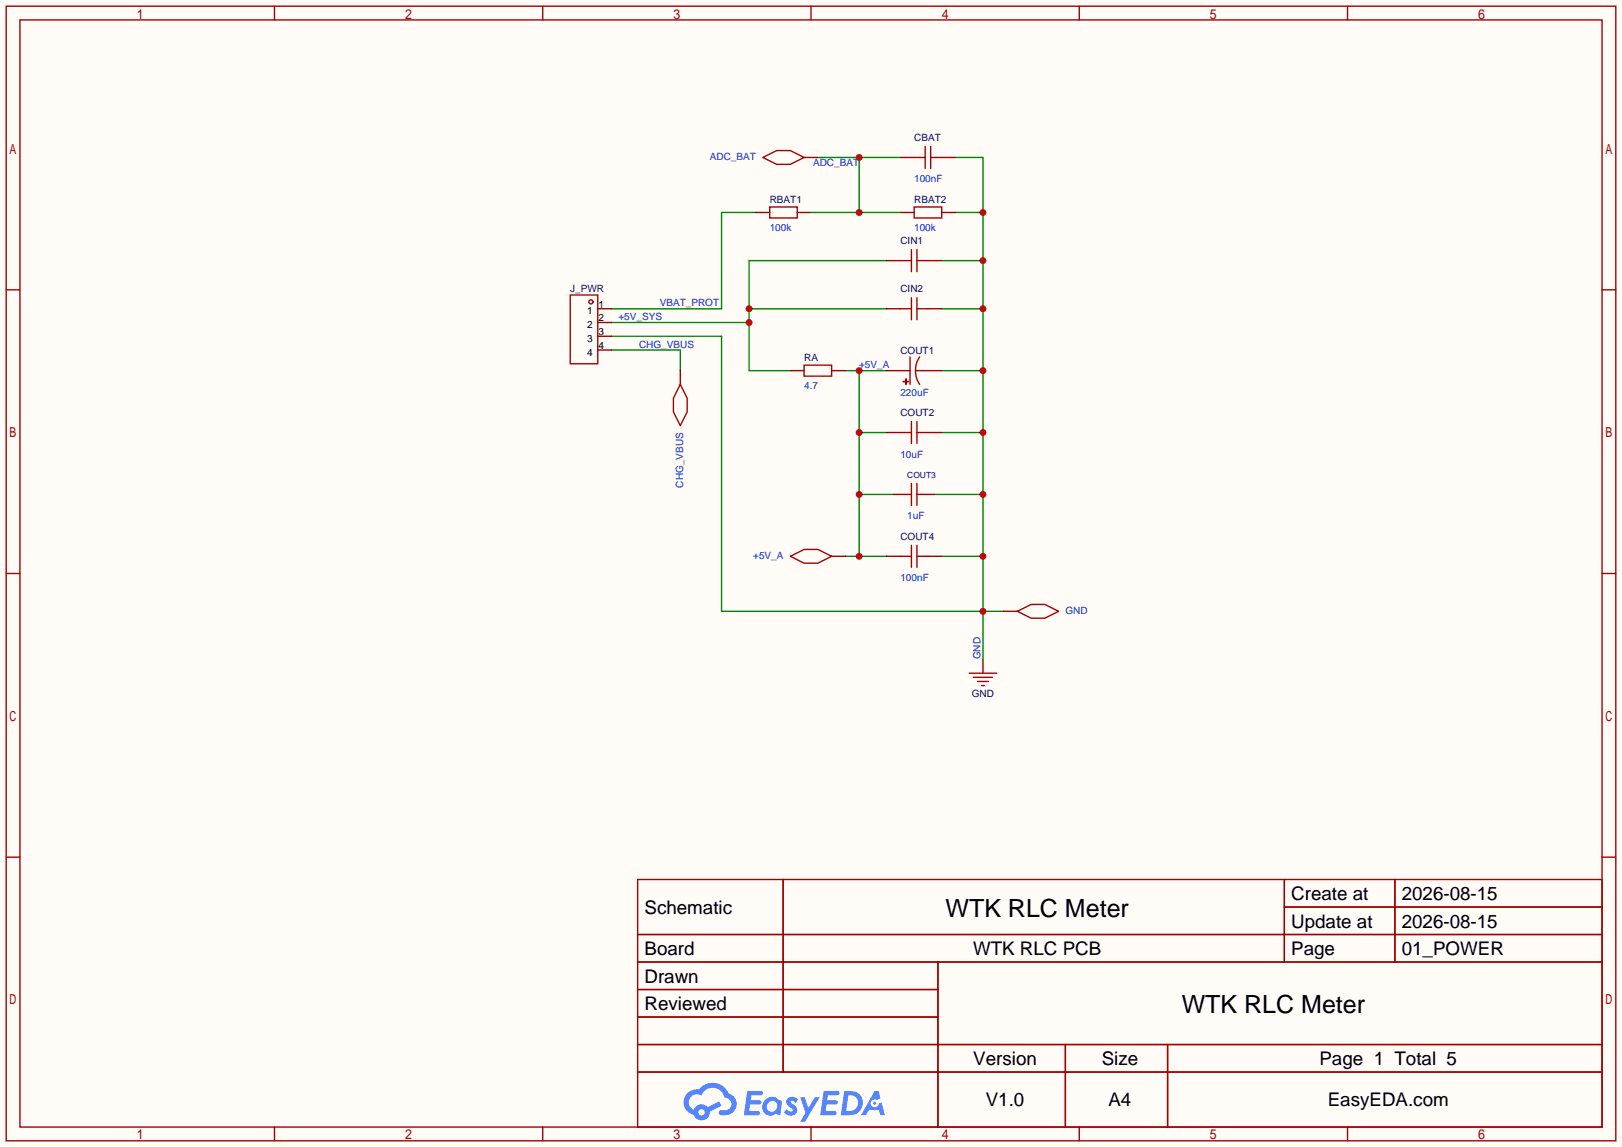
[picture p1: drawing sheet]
<svg xmlns="http://www.w3.org/2000/svg" width="299mm" height="212mm" viewBox="0 0 299 212" stroke-linecap="round" stroke-linejoin="round" font-family="sans-serif">
<path d="M0 0h299.5v211.8h-299.5z" fill="#fffcf7"/>
<g fill="none" stroke="#a10000" stroke-width=".25">
<path d="M1.1 1.1h297.2v209.6h-297.2zM3.7 3.7h292.1v204.5h-292.1zM50.7 1.1v2.6M100.2 1.1v2.6M149.7 1.1v2.6M199.3 1.1v2.6M248.8 1.1v2.6M1.1 53.5h2.6M295.8 53.5h2.5M1.1 105.9h2.6M295.8 105.9h2.5M1.1 158.3h2.6"/>
<path d="M295.8 158.3h2.5M117.7 162.4h178.1v45.8h-178.1zM117.7 172.6h178.1M117.7 177.7h178.1M144.6 162.4v35.6M173.2 177.7v30.5M237.1 162.4v15.3M237.1 167.5h58.7M257.5 162.4v15.3M117.7 182.8h55.5M117.7 192.9h178.1M117.7 187.8h55.5"/>
<path d="M117.7 198h178.1M196.7 192.9v15.3M215.6 192.9v15.3M50.7 208.2v2.5M100.2 208.2v2.5M149.7 208.2v2.5M199.3 208.2v2.5M248.8 208.2v2.5"/>
</g>
<g fill="#5487ff">
<path d="M145.5 202.8a1.3 1.3 0 0 1 1.8 .3l-.4 .6a.54 .54 0 0 0-.9-.2l.1 .2a1.58 1.58 0 0 1 1.1 1.6 1.43 1.43 0 0 1-2.5 .1l.5-.6a.64 .64 0 0 0 .5 .5 .64 .64 0 0 0 .7-.3l-.2-.2a1.6 1.6 0 0 1-1-1.6z"/>
<path d="M147.7 202.7h.9l.7 1.9 1.1-1.9h.9l-2.7 4.5h-.9l1-1.7z"/>
<path d="M138 201.5h1.6a1.31 1.31 0 0 1 1.2 .2 .4 .4 0 0 1-.3 .6h-1.8l-.1 .9h1.6a.4 .4 0 0 1 .4 .4 .4 .4 0 0 1-.4 .4h-1.7l-.2 1.2h.8a1.23 1.23 0 0 1 1.2 .2 .39 .39 0 0 1-.3 .6h-2.7z"/>
<path d="M152.1 201.5h1.6a1.32 1.32 0 0 1 1.3 .2 .39 .39 0 0 1-.4 .6h-1.7l-.2 .9h1.7a.4 .4 0 0 1 .3 .4 .4 .4 0 0 1-.4 .4h-1.7l-.2 1.2h.8a1.23 1.23 0 0 1 1.2 .2 .39 .39 0 0 1-.3 .6h-2.7z"/>
<path d="M161.5 201.5h.7l.4 1.3-.7 .4a.75 .75 0 0 0-1.1 .3 .75 .75 0 0 0 .5 1 .75 .75 0 0 0 .9-.6l.6-.3 .6 2.4h-.9l-.2-1h-1.9l-.5 1h-.9z"/>
<path d="M155.9 201.5l-.7 4.5h1.5a2.27 2.27 0 0 0 2.6-2.3 2.27 2.27 0 0 0-2.7-2.2zM156.6 202.3a1.5 1.5 0 0 1 1.8 1.5 1.5 1.5 0 0 1-1.9 1.4h-.3z"/>
<path d="M141.3 203.1a1.62 1.62 0 0 0-.4 2.1 1.62 1.62 0 0 0 2 .7l.4-.3 .3 .3 .5 .1 .3-2.5-.2-.3h-.4a1.58 1.58 0 0 0-2.5-.1zM141.9 203.6a.99 .99 0 0 1 1.6 .3 .99 .99 0 0 1-.9 1.4 .94 .94 0 0 1-1-.5 .94 .94 0 0 1 .3-1.2z"/>
<path d="M126.9 201.9a2.37 2.37 0 0 0 1.2 4 1.54 1.54 0 0 0 1.7 1 1.54 1.54 0 0 0 1.3-1.6l2.1-1.1-.5-.8-2 1.1a1.57 1.57 0 0 0-2.6 .4 1.5 1.5 0 0 1-.8-2.1 1.5 1.5 0 0 1 2.2-.5 2.23 2.23 0 0 1 2.3-1.4 2.23 2.23 0 0 1 2 1.8 1.16 1.16 0 0 1 1.2 1.1 1.16 1.16 0 0 1-1 1.3h-.7a.47 .47 0 0 0-.6 .3 .47 .47 0 0 0 .4 .6 2.23 2.23 0 0 0 2.3-.7 2.23 2.23 0 0 0 .4-2.3 2.16 2.16 0 0 0-1.3-1.1 3.2 3.2 0 0 0-5.4-.7l-1.2 .1zM129 205.4a.58 .58 0 0 1 1.1 0 .58 .58 0 0 1-1.1 0z"/>
<circle cx="161.5" cy="203.8" r=".28"/>
</g>
<path d="M139.6 39.2h-6.4v17.8h-20.3M112.9 59.6h25.4M138.3 57h25.4M163.7 48.1h-25.4v20.4h7.6" fill="none" stroke="#008700" stroke-width=".25"/>
<g fill="#c00">
<circle cx="138.3" cy="57" r=".63"/>
<circle cx="138.3" cy="59.6" r=".63"/>
</g>
<path d="M176.4 29.1h5.1v92.7M176.4 39.2h5.1M173.9 57h7.6M173.9 48.1h7.6M112.9 64.6h12.7v3.9M112.9 62.1h20.3v50.8h52.1M173.9 68.5h7.6M173.9 79.9h7.6M172.6 91.3h8.9M173.9 102.7h7.6" fill="none" stroke="#008700" stroke-width=".25"/>
<path d="M181.5 121.8v2.5" fill="none" stroke="#870000" stroke-width=".25"/>
<path d="M178.9 124.3h5.1M179.7 125.1h3.6M180.5 125.9h2M181.2 126.6h.5" fill="none" stroke="#a10000" stroke-width=".25"/>
<g fill="#c00">
<circle cx="181.5" cy="57" r=".63"/>
<circle cx="181.5" cy="48.1" r=".63"/>
<circle cx="181.5" cy="39.2" r=".63"/>
<circle cx="181.5" cy="68.5" r=".63"/>
<circle cx="181.5" cy="79.9" r=".63"/>
<circle cx="181.5" cy="91.3" r=".63"/>
<circle cx="181.5" cy="102.7" r=".63"/>
<circle cx="181.5" cy="112.9" r=".63"/>
</g>
<path d="M156.1 68.5h7.6M158.6 68.5v34.2M158.6 79.9h5.1M158.6 91.3h6.4M156.1 102.7h7.6" fill="none" stroke="#008700" stroke-width=".25"/>
<g fill="#c00">
<circle cx="158.6" cy="68.5" r=".63"/>
<circle cx="158.6" cy="79.9" r=".63"/>
<circle cx="158.6" cy="91.3" r=".63"/>
<circle cx="158.6" cy="102.7" r=".63"/>
</g>
<g fill="none" stroke="#a10000" stroke-width=".25">
<path d="M142.1 38.2h5.1v2.1h-5.1zM168.8 38.2h5.1v2.1h-5.1zM125.6 71l1.3 2.5v2.6l-1.3 2.5-1.3-2.5v-2.6zM166.2 79.9h2.1M166.8 70.5h1zM167.3 70v1zM168 65.9v5.1M168.3 77.9v4M169.3 79.9h2M169.3 77.9v4M169.8 65.9a4.6 4.6 0 0 0 0 5.1M167.5 91.3h.8"/>
<path d="M168.3 89.3v4M169.3 89.3v4M169.3 91.3h.8M145.9 102.7l2.6-1.2h2.5l2.5 1.2-2.5 1.3h-2.5zM166.2 102.7h2.1M168.3 100.7v4.1M169.3 100.7v4.1M169.3 102.7h2M187.8 112.9l2.6-1.3h2.5l2.6 1.3-2.6 1.3h-2.5z"/>
</g>
<g fill="none" stroke="#870000" stroke-width=".25">
<path d="M139.6 39.2h2.5M147.2 39.2h2.5M166.2 39.2h2.6M173.9 39.2h2.5M125.6 68.5v2.5M163.7 68.5h4.3M163.7 79.9h2.5M169 68.5h4.9M171.3 79.9h2.6M165 91.3h2.5M170.1 91.3h2.5M153.5 102.7h2.6"/>
<path d="M163.7 102.7h2.5M171.3 102.7h2.6M185.3 112.9h2.5"/>
</g>
<path d="M149.7 39.2h16.5M151 29.1h15.2M158.6 29.1v10.1" fill="none" stroke="#008700" stroke-width=".25"/>
<g fill="#c00">
<circle cx="158.6" cy="39.2" r=".63"/>
<circle cx="158.6" cy="29.1" r=".63"/>
</g>
<g fill="none" stroke="#870000" stroke-width=".25">
<path d="M148.5 29.1h2.5M166.2 29.1h2.6M173.9 29.1h2.5M110.4 57h2.5M110.4 59.6h2.5M163.7 57h2.5M163.7 48.1h2.5M171.3 57h2.6M171.3 48.1h2.6M110.4 62.1h2.5M110.4 64.6h2.5M145.9 68.5h2.6"/>
<path d="M153.5 68.5h2.6"/>
</g>
<g fill="none" stroke="#a10000" stroke-width=".25">
<path d="M140.8 29.1l2.6-1.3h2.5l2.6 1.3-2.6 1.3h-2.5zM168.8 29.1h2M170.8 27.1v4M171.8 29.1h2.1M171.8 27.1v4M105.3 54.5h5.1v12.7h-5.1zM166.2 48.1h2.1M166.2 57h2.1M168.3 46.1v4.1M168.3 55v4.1M169.3 48.1h2M169.3 46.1v4.1"/>
<path d="M169.3 55v4.1M169.3 57h2M148.5 67.4h5v2.1h-5z"/>
<circle cx="109.1" cy="55.8" r=".38"/>
</g>
<g font-size="4.6">
<text x="174.6" y="169.4">WTK RLC Meter</text>
<text x="218.2" y="187.1">WTK RLC Meter</text>
</g>
<g font-size="3.5">
<text x="238.4" y="166.2">Create at</text>
<text x="258.8" y="166.2">2026-08-15</text>
<text x="119" y="168.8">Schematic</text>
<text x="238.4" y="171.3">Update at</text>
<text x="258.8" y="171.3">2026-08-15</text>
<text x="119" y="176.4">Board</text>
<text x="179.7" y="176.4">WTK RLC PCB</text>
<text x="238.4" y="176.4">Page</text>
<text x="258.8" y="176.4">01_POWER</text>
<text x="119" y="181.5">Drawn</text>
<text x="119" y="186.6">Reviewed</text>
<text x="179.7" y="196.7">Version</text>
<text x="203.4" y="196.7">Size</text>
<text x="243.6" y="196.7">Page 1 Total 5</text>
<text x="182" y="204.3">V1.0</text>
<text x="204.7" y="204.3">A4</text>
<text x="245.1" y="204.3">EasyEDA.com</text>
</g>
<g font-size="1.8" fill="#00f">
<text x="131.1" y="29.6">ADC_BAT</text>
<text x="150.1" y="30.7">ADC_BAT</text>
<text x="168.8" y="33.7">100nF</text>
<text x="142.1" y="42.6">100k</text>
<text x="168.8" y="42.6">100k</text>
<text x="114.2" y="59.1">+5V_SYS</text>
<text x="121.8" y="56.6">VBAT_PROT</text>
<text x="118" y="64.2">CHG_VBUS</text>
<text x="148.5" y="71.8">4.7</text>
<text x="158.6" y="68">+5V_A</text>
<text x="166.2" y="73.1">220uF</text>
<text x="166.2" y="84.5">10uF</text>
<text x="126.2" y="90" transform="rotate(-90 126.2 90)">CHG_VBUS</text>
<text x="167.5" y="95.9">1uF</text>
<text x="139.1" y="103.3">+5V_A</text>
<text x="166.2" y="107.4">100nF</text>
<text x="196.7" y="113.5">GND</text>
<text x="181" y="121.8" transform="rotate(-90 181 121.8)">GND</text>
</g>
<g font-size="1.8" fill="#000080">
<text x="168.8" y="26.1">CBAT</text>
<text x="142.1" y="37.5">RBAT1</text>
<text x="168.8" y="37.5">RBAT2</text>
<text x="166.2" y="45.1">CIN1</text>
<text x="105.3" y="54">J_PWR</text>
<text x="166.2" y="54">CIN2</text>
<text x="166.2" y="65.5">COUT1</text>
<text x="148.5" y="66.7">RA</text>
<text x="166.2" y="76.9">COUT2</text>
<text x="166.2" y="99.7">COUT4</text>
<text x="179.4" y="128.7">GND</text>
</g>
<g font-size="1.8">
<text x="108.4" y="58.1">1</text>
<text x="110.5" y="56.8">1</text>
<text x="110.5" y="59.3">2</text>
<text x="108.4" y="60.6">2</text>
<text x="108.4" y="63.1">3</text>
<text x="108.4" y="65.7">4</text>
<text x="110.5" y="61.9">3</text>
<text x="110.5" y="64.4">4</text>
</g>
<text font-size="1.6" fill="#000080" x="167.5" y="88.3">COUT3</text>
</svg>
